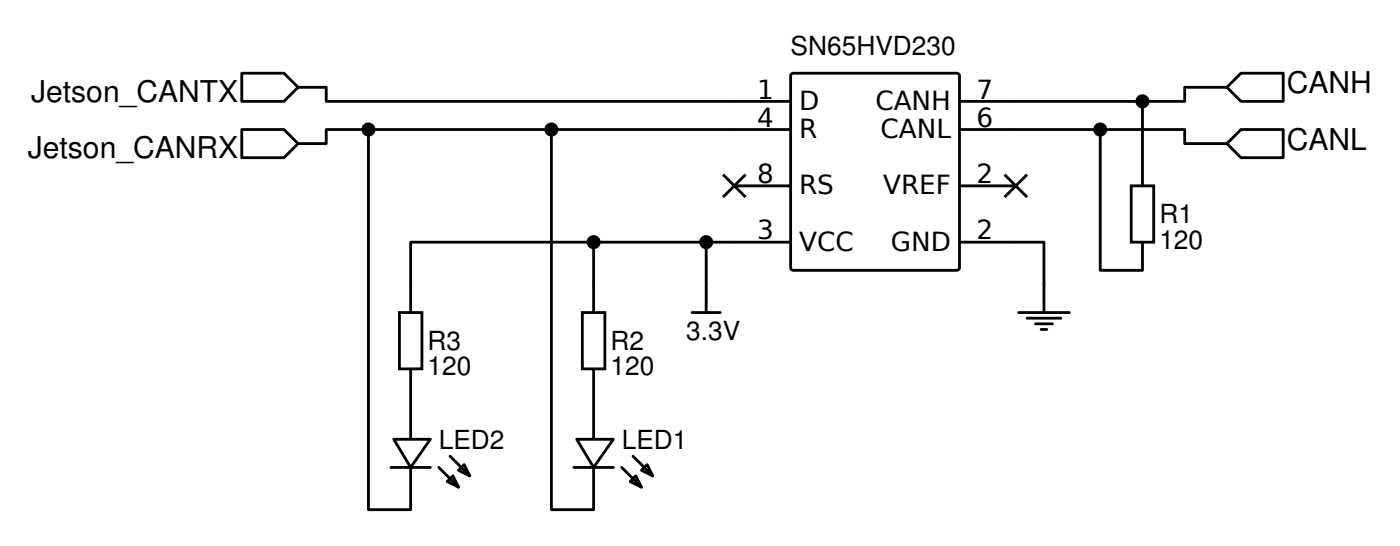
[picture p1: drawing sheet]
<svg xmlns="http://www.w3.org/2000/svg" width="132mm" height="51mm" viewBox="0 0 132 51" stroke-linecap="round" stroke-linejoin="round" font-family="sans-serif">
<g fill="none" stroke="#000" stroke-width=".26">
<path d="M22.7 6.9h4l1.3 1.3-1.3 1.3h-4zM22.7 12.2h4l1.3 1.3-1.3 1.3h-4zM28 8.2h2.7v1.3h43.6M34.6 12.2v35.7h4v-4M51.8 12.2v35.7h4v-4M69 17.5h5.3M74.3 12.2h-43.6v1.3h-2.7M74.5 6.9h15.4l.3 .1v18.1l-.1 .3h-15.5l-.2-.1-.1-18.2zM90.2 12.2h21.2v1.3h3.9M90.2 17.5h5.3M103.4 12.2v13.2h4v-2.6M106.3 17.5h2.2v5.3h-2.2z"/>
<path d="M107.4 9.5v8M115.3 8.2l1.4-1.3h3.9v2.6h-3.9zM115.3 13.5l1.4-1.3h3.9v2.6h-3.9zM115.3 8.2h-3.9v1.3h-21.2M37.5 29.4h2.2v5.3h-2.2zM38.6 34.7v6.6M54.7 29.4h2.2v5.3h-2.2zM55.8 22.8h-17.2v6.6M55.8 34.7v6.6M65.1 29.4h2.6M66.4 22.8h-10.6v6.6M74.3 22.8h-7.9v6.6"/>
<path d="M90.2 22.8h7.9v6.6M95.8 29.4h4.7M96.5 29.9h3.2M97.3 30.4h1.6M97.9 31h.5M36.8 43.9h3.7M37 41.3h3.5l-1.9 2.6zM41.2 43.9l1.9 1.9M42 45.2l.6-.5 .5 1.1zM42.3 42.9l1.9 1.8M43.1 44.2l.5-.5 .6 1zM53.9 43.9h3.8"/>
<path d="M54.2 41.3h3.5l-1.9 2.6zM58.4 43.9l1.9 1.9M59.2 45.2l.6-.5 .5 1.1zM59.5 42.9l1.9 1.8M60.3 44.2l.5-.5 .6 1z"/>
</g>
<g fill="#000" stroke="#000" stroke-width=".26">
<path d="M68 16.4l2.1 2.1zM68 18.5l2.1-2.1z"/>
<path d="M94.4 16.4l2.1 2.1zM94.4 18.5l2.1-2.1z"/>
</g>
<g fill="#000">
<circle cx="34.6" cy="12.2" r=".66"/>
<circle cx="51.8" cy="12.2" r=".66"/>
<circle cx="103.4" cy="12.2" r=".66"/>
<circle cx="107.4" cy="9.5" r=".66"/>
<circle cx="55.8" cy="22.8" r=".66"/>
<circle cx="66.4" cy="22.8" r=".66"/>
</g>
<g font-size="2.8">
<text x="2.9" y="9.6">Jetson_CANTX</text>
<text x="121" y="8.8">CANH</text>
<text x="2.6" y="14.9">Jetson_CANRX</text>
<text x="121" y="14.1">CANL</text>
</g>
<g font-size="2.5">
<text x="74.3" y="5.2">SN65HVD230</text>
<text x="71.2" y="9.3">1</text>
<text x="71.2" y="11.9">4</text>
<text x="75.1" y="10.3">D</text>
<text x="82.3" y="10.3">CANH</text>
<text x="91.8" y="9.3">7</text>
<text x="91.8" y="11.9">6</text>
<text x="71.2" y="17.2">8</text>
<text x="75.1" y="13">R</text>
<text x="82.8" y="13">CANL</text>
<text x="91.8" y="17.2">2</text>
<text x="71.2" y="22.5">3</text>
<text x="75.1" y="23.5">VCC</text>
<text x="75.1" y="18.3">RS</text>
<text x="83" y="18.3">VREF</text>
<text x="83.7" y="23.5">GND</text>
<text x="91.8" y="22.5">2</text>
<text x="109" y="23.4">120</text>
<text x="109" y="21">R1</text>
<text x="40.2" y="35.3">120</text>
<text x="40.2" y="32.9">R3</text>
<text x="57.4" y="35.3">120</text>
<text x="57.4" y="32.9">R2</text>
<text x="64.5" y="32">3.3V</text>
<text x="41.2" y="42.2">LED2</text>
<text x="58.4" y="42.2">LED1</text>
</g>
</svg>
